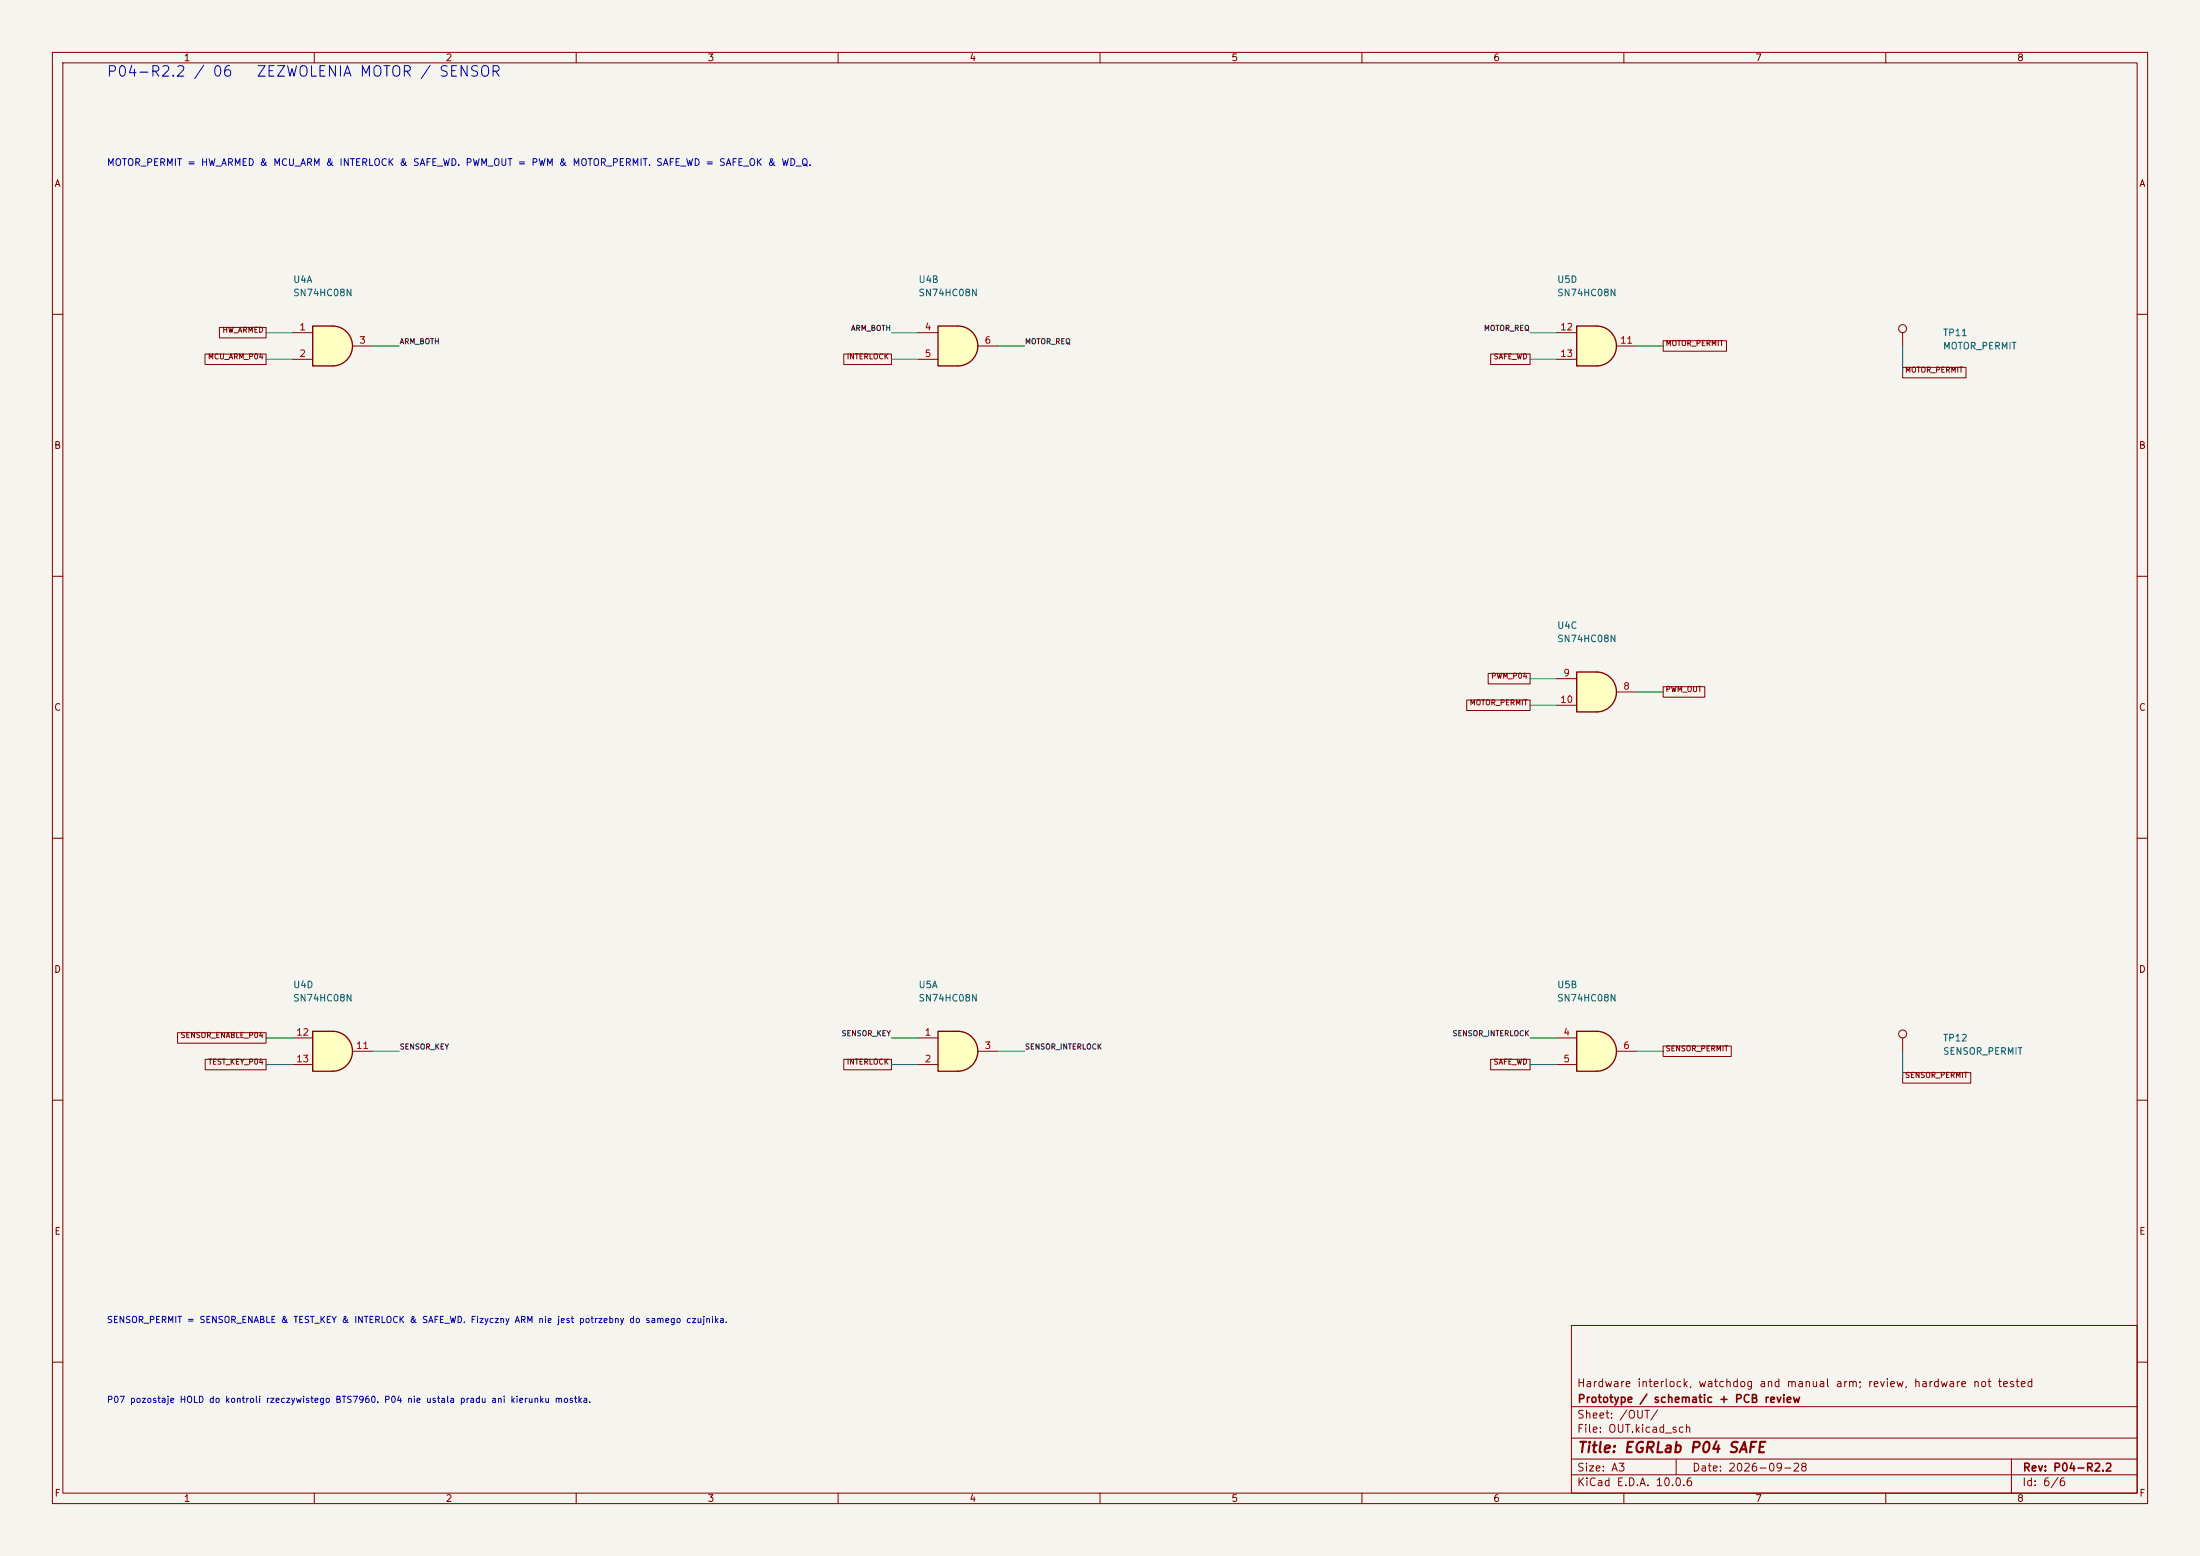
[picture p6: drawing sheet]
<svg xmlns="http://www.w3.org/2000/svg" width="420mm" height="297mm" viewBox="0 0 420 297" stroke-linecap="round" stroke-linejoin="round" font-family="sans-serif">
<path d="M0 0h420v297h-420z" fill="#f5f4ef" stroke="#f5f4ef" stroke-width=".19"/>
<g fill="none" stroke="#840000" stroke-width=".19">
<path d="M10 10h400v277h-400zM12 12h396v273h-396zM60 10v2M110 10v2M160 10v2M210 10v2M260 10v2M310 10v2M360 10v2M10 60h2M408 60h2M10 110h2"/>
<path d="M408 110h2M10 160h2M408 160h2M10 210h2M408 210h2M300 253h108v32h-108zM10 260h2M300 278.5h108M300 274.5h108M300 268.5h108M320 278.5v3M384 278.5v6.5"/>
<path d="M408 260h2M60 285v2M110 285v2M160 285v2M210 285v2M260 285v2M300 281.5h108M310 285v2M360 285v2"/>
</g>
<path d="M304.8 128.3a3.8 3.8 0 0 1 3.8 3.8 3.8 3.8 0 0 1-3.8 3.8z" fill="#ffffc2" stroke="#ffffc2" stroke-width=".19"/>
<path d="M301 128.3h3.8v7.6h-3.8z" fill="#ffffc2"/>
<path d="M301 128.3h3.8a3.8 3.8 0 0 1 3.8 3.8 3.8 3.8 0 0 1-3.8 3.8h-3.8z" fill="none" stroke="#840000" stroke-width=".25"/>
<path d="M297.2 129.5h3.8M297.2 134.6h3.8M308.6 132.1h3.8" fill="none" stroke="#840000" stroke-width=".19"/>
<path d="M304.8 196.9a3.8 3.8 0 0 1 3.8 3.8 3.8 3.8 0 0 1-3.8 3.8z" fill="#ffffc2" stroke="#ffffc2" stroke-width=".19"/>
<path d="M301 196.9h3.8v7.6h-3.8z" fill="#ffffc2"/>
<path d="M301 196.9h3.8a3.8 3.8 0 0 1 3.8 3.8 3.8 3.8 0 0 1-3.8 3.8h-3.8z" fill="none" stroke="#840000" stroke-width=".25"/>
<path d="M297.2 198.1h3.8M297.2 203.2h3.8M308.6 200.7h3.8" fill="none" stroke="#840000" stroke-width=".19"/>
<path d="M182.9 62.2a3.8 3.8 0 0 1 3.8 3.8 3.8 3.8 0 0 1-3.8 3.9z" fill="#ffffc2" stroke="#ffffc2" stroke-width=".19"/>
<path d="M179.1 62.2h3.8v7.7h-3.8z" fill="#ffffc2"/>
<path d="M179.1 62.2h3.8a3.8 3.8 0 0 1 3.8 3.8 3.8 3.8 0 0 1-3.8 3.9h-3.8z" fill="none" stroke="#840000" stroke-width=".25"/>
<path d="M175.3 63.5h3.8M175.3 68.6h3.8M186.7 66h3.8" fill="none" stroke="#840000" stroke-width=".19"/>
<path d="M304.8 62.2a3.8 3.8 0 0 1 3.8 3.8 3.8 3.8 0 0 1-3.8 3.9z" fill="#ffffc2" stroke="#ffffc2" stroke-width=".19"/>
<path d="M301 62.2h3.8v7.7h-3.8z" fill="#ffffc2"/>
<path d="M301 62.2h3.8a3.8 3.8 0 0 1 3.8 3.8 3.8 3.8 0 0 1-3.8 3.9h-3.8z" fill="none" stroke="#840000" stroke-width=".25"/>
<path d="M297.2 63.5h3.8M297.2 68.6h3.8M308.6 66h3.8" fill="none" stroke="#840000" stroke-width=".19"/>
<path d="M63.5 196.9a3.8 3.8 0 0 1 3.8 3.8 3.8 3.8 0 0 1-3.8 3.8z" fill="#ffffc2" stroke="#ffffc2" stroke-width=".19"/>
<path d="M59.7 196.9h3.8v7.6h-3.8z" fill="#ffffc2"/>
<path d="M59.7 196.9h3.8a3.8 3.8 0 0 1 3.8 3.8 3.8 3.8 0 0 1-3.8 3.8h-3.8z" fill="none" stroke="#840000" stroke-width=".25"/>
<path d="M55.9 198.1h3.8M55.9 203.2h3.8M67.3 200.7h3.8" fill="none" stroke="#840000" stroke-width=".19"/>
<path d="M63.5 62.2a3.8 3.8 0 0 1 3.8 3.8 3.8 3.8 0 0 1-3.8 3.9z" fill="#ffffc2" stroke="#ffffc2" stroke-width=".19"/>
<path d="M59.7 62.2h3.8v7.7h-3.8z" fill="#ffffc2"/>
<path d="M59.7 62.2h3.8a3.8 3.8 0 0 1 3.8 3.8 3.8 3.8 0 0 1-3.8 3.9h-3.8z" fill="none" stroke="#840000" stroke-width=".25"/>
<g fill="none" stroke="#840000" stroke-width=".19">
<path d="M55.9 63.5h3.8M55.9 68.6h3.8M67.3 66h3.8M363.2 198.1v2.6"/>
<circle cx="363.2" cy="197.4" r=".76"/>
</g>
<path d="M182.9 196.9a3.8 3.8 0 0 1 3.8 3.8 3.8 3.8 0 0 1-3.8 3.8z" fill="#ffffc2" stroke="#ffffc2" stroke-width=".19"/>
<path d="M179.1 196.9h3.8v7.6h-3.8z" fill="#ffffc2"/>
<path d="M179.1 196.9h3.8a3.8 3.8 0 0 1 3.8 3.8 3.8 3.8 0 0 1-3.8 3.8h-3.8z" fill="none" stroke="#840000" stroke-width=".25"/>
<g fill="none" stroke="#840000" stroke-width=".19">
<path d="M39.1 67.6h11.7v2h-11.7zM41.9 62.5h8.9v2h-8.9zM161.1 67.6h9.1v2h-9.1zM284.6 67.6h7.5v2h-7.5zM317.5 65h12.1v2h-12.1zM363.2 70.1h12.1v2h-12.1zM363.2 63.5v2.5M280 133.6h12.1v2h-12.1zM284.1 128.5h8v2h-8zM317.5 131.1h8v2h-8zM33.9 197.1h16.9v2h-16.9zM175.3 198.1h3.8"/>
<path d="M317.5 199.7h13v2h-13zM39.2 202.2h11.6v2h-11.6zM161.1 202.2h9.1v2h-9.1zM175.3 203.2h3.8M186.7 200.7h3.8M284.6 202.2h7.5v2h-7.5zM363.2 204.7h13v2h-13z"/>
<circle cx="363.2" cy="62.7" r=".76"/>
</g>
<g fill="none" stroke="#009600" stroke-width=".19">
<path d="M50.8 68.6h5.1M50.8 63.5h5.1M71.1 66h5.1M170.2 68.6h5.1M170.2 63.5h5.1M190.5 66h5.1M292.1 68.6h5.1M292.1 63.5h5.1M312.4 66h5.1M363.2 66v5.1M292.1 129.5h5.1M292.1 134.6h5.1"/>
<path d="M312.4 132.1h5.1M50.8 198.1h5.1M170.2 198.1h5.1M292.1 198.1h5.1M50.8 203.2h5.1M71.1 200.7h5.1M170.2 203.2h5.1M190.5 200.7h5.1M292.1 203.2h5.1M312.4 200.7h5.1M363.2 200.7v5"/>
</g>
<g font-size="2" fill="#0000c2">
<text x="20.2" y="15.1">P04-R2.2 / 06</text>
<text x="48.8" y="15.1">ZEZWOLENIA MOTOR / SENSOR</text>
</g>
<text font-size="2" fill="#840000" x="301" y="277.8">Title: EGRLab P04 SAFE</text>
<g font-size="1.5" fill="#840000">
<text x="300.9" y="265.1">Hardware interlock, watchdog and manual arm; review, hardware not tested</text>
<text x="301" y="268.1">Prototype / schematic + PCB review</text>
<text x="300.9" y="273.8">File: OUT.kicad_sch</text>
<text x="300.9" y="271.1">Sheet: /OUT/</text>
<text x="300.9" y="281.2">Size: A3</text>
<text x="322.9" y="281.2">Date: 2026-09-28</text>
<text x="386" y="281.2">Rev: P04-R2.2</text>
<text x="300.9" y="284">KiCad E.D.A. 10.0.6</text>
<text x="385.9" y="284">Id: 6/6</text>
</g>
<g font-size="1.3" fill="#840000">
<text x="35" y="12">1</text>
<text x="85" y="12">2</text>
<text x="135" y="12">3</text>
<text x="185" y="12">4</text>
<text x="235" y="12">5</text>
<text x="285" y="12">6</text>
<text x="335" y="12">7</text>
<text x="385" y="12">8</text>
<text x="10.3" y="36">A</text>
<text x="408.3" y="36">A</text>
<text x="10.2" y="86">B</text>
<text x="408.2" y="86">B</text>
<text x="10.2" y="136">C</text>
<text x="408.2" y="136">C</text>
<text x="10.2" y="186">D</text>
<text x="408.2" y="186">D</text>
<text x="10.3" y="236">E</text>
<text x="408.3" y="236">E</text>
<text x="10.3" y="286">F</text>
<text x="35" y="287">1</text>
<text x="85" y="287">2</text>
<text x="135" y="287">3</text>
<text x="185" y="287">4</text>
<text x="235" y="287">5</text>
<text x="285" y="287">6</text>
<text x="335" y="287">7</text>
<text x="385" y="287">8</text>
<text x="408.3" y="286">F</text>
</g>
<text font-size="1.3" fill="#0000c2" x="20.3" y="32">MOTOR_PERMIT = HW_ARMED &amp; MCU_ARM &amp; INTERLOCK &amp; SAFE_WD. PWM_OUT = PWM &amp; MOTOR_PERMIT. SAFE_WD = SAFE_OK &amp; WD_Q.</text>
<g font-size="1.3" fill="#006464">
<text x="55.9" y="54.3">U4A</text>
<text x="55.9" y="56.8">SN74HC08N</text>
<text x="175.2" y="54.3">U4B</text>
<text x="175.2" y="56.8">SN74HC08N</text>
<text x="297.2" y="54.3">U5D</text>
<text x="297.2" y="56.8">SN74HC08N</text>
<text x="370.8" y="64.5">TP11</text>
<text x="370.8" y="67">MOTOR_PERMIT</text>
<text x="297.2" y="120.3">U4C</text>
<text x="297.2" y="122.9">SN74HC08N</text>
<text x="55.9" y="188.9">U4D</text>
<text x="55.9" y="191.5">SN74HC08N</text>
<text x="175.2" y="188.9">U5A</text>
<text x="175.2" y="191.5">SN74HC08N</text>
<text x="297.2" y="188.9">U5B</text>
<text x="297.2" y="191.5">SN74HC08N</text>
<text x="370.8" y="199.1">TP12</text>
<text x="370.8" y="201.6">SENSOR_PERMIT</text>
</g>
<g font-size="1.3" fill="#a90000">
<text x="57.1" y="63.4">1</text>
<text x="68.5" y="65.9">3</text>
<text x="176.4" y="63.4">4</text>
<text x="187.9" y="65.9">6</text>
<text x="297.7" y="63.4">12</text>
<text x="309.2" y="65.9">11</text>
<text x="57.1" y="68.4">2</text>
<text x="176.4" y="68.4">5</text>
<text x="297.7" y="68.4">13</text>
<text x="298.4" y="129.4">9</text>
<text x="309.8" y="131.9">8</text>
<text x="297.7" y="134.5">10</text>
<text x="56.4" y="198">12</text>
<text x="176.4" y="198">1</text>
<text x="298.4" y="198">4</text>
<text x="56.4" y="203.1">13</text>
<text x="67.9" y="200.5">11</text>
<text x="176.4" y="203.1">2</text>
<text x="187.9" y="200.5">3</text>
<text x="298.4" y="203.1">5</text>
<text x="309.8" y="200.5">6</text>
</g>
<g font-size="1.2" fill="#0000c2">
<text x="20.3" y="252.8">SENSOR_PERMIT = SENSOR_ENABLE &amp; TEST_KEY &amp; INTERLOCK &amp; SAFE_WD. Fizyczny ARM nie jest potrzebny do samego czujnika.</text>
<text x="20.3" y="268.1">P07 pozostaje HOLD do kontroli rzeczywistego BTS7960. P04 nie ustala pradu ani kierunku mostka.</text>
</g>
<g font-size="1" fill="#840000">
<text x="42.4" y="63.7">HW_ARMED</text>
<text x="39.6" y="68.8">MCU_ARM_P04</text>
<text x="161.6" y="68.8">INTERLOCK</text>
<text x="285" y="68.8">SAFE_WD</text>
<text x="317.9" y="66.3">MOTOR_PERMIT</text>
<text x="363.6" y="71.4">MOTOR_PERMIT</text>
<text x="284.6" y="129.8">PWM_P04</text>
<text x="280.5" y="134.9">MOTOR_PERMIT</text>
<text x="317.9" y="132.3">PWM_OUT</text>
<text x="34.4" y="198.4">SENSOR_ENABLE_P04</text>
<text x="39.7" y="203.4">TEST_KEY_P04</text>
<text x="161.6" y="203.4">INTERLOCK</text>
<text x="285" y="203.4">SAFE_WD</text>
<text x="317.9" y="200.9">SENSOR_PERMIT</text>
<text x="363.6" y="206">SENSOR_PERMIT</text>
</g>
<g font-size="1" fill="#0f0f0f">
<text x="76.2" y="65.9">ARM_BOTH</text>
<text x="162.4" y="63.4">ARM_BOTH</text>
<text x="195.6" y="65.9">MOTOR_REQ</text>
<text x="283.2" y="63.4">MOTOR_REQ</text>
<text x="76.2" y="200.6">SENSOR_KEY</text>
<text x="160.6" y="198">SENSOR_KEY</text>
<text x="195.6" y="200.6">SENSOR_INTERLOCK</text>
<text x="277.2" y="198">SENSOR_INTERLOCK</text>
</g>
</svg>
